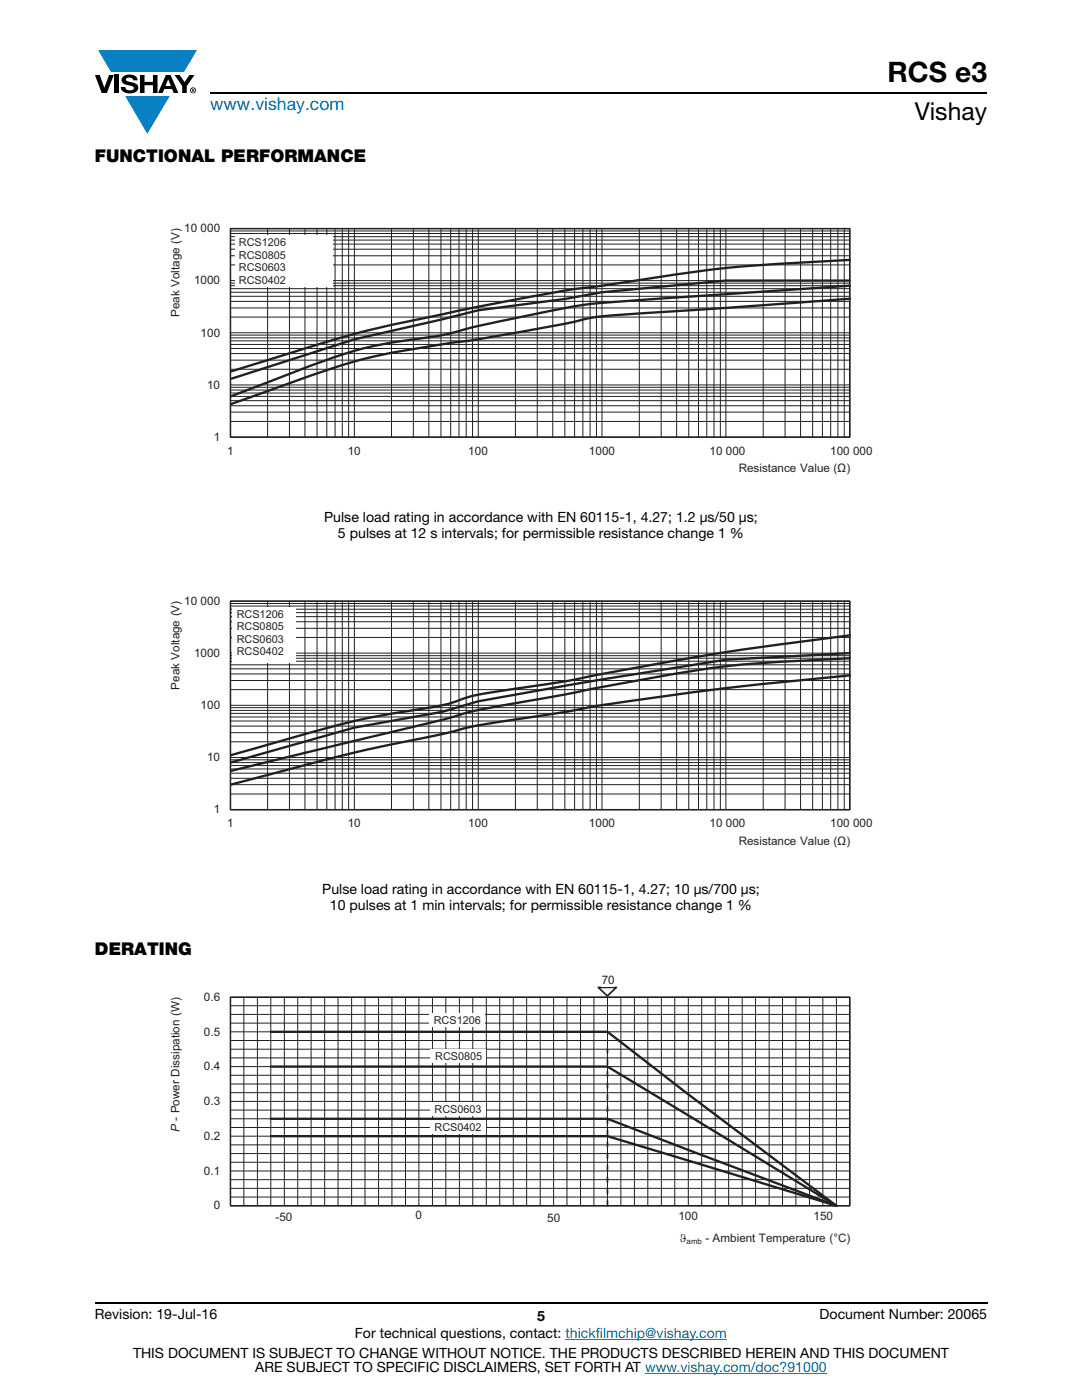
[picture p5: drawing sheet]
<svg xmlns="http://www.w3.org/2000/svg" width="216mm" height="279mm" viewBox="0 0 216 279" stroke-linecap="round" stroke-linejoin="round" font-family="sans-serif">
<g fill="#0a7fc3">
<path d="M19.6 10h19.7l-2.6 4.3h-1.1h-13.5z"/>
<path d="M25 19.2h8.9l-4.5 7.5z"/>
</g>
<g fill="#000">
<path d="M18.9 15h1l.9 2.5 1-2.5h.9l-1.4 3.6h-1zM22.9 15h.9v3.6h-.9zM24.6 15.3a2.1 2.1 0 0 1 2.8 .3l.1 .4h-.9a.79 .79 0 0 0-.7-.5 .79 .79 0 0 0-.8 .4l.3 .3 1 .2a1.08 1.08 0 0 1 1.2 1 1.08 1.08 0 0 1-1.1 1.2 1.73 1.73 0 0 1-2.4-1.2h.9a.96 .96 0 0 0 .8 .6 .96 .96 0 0 0 .9-.4 1.31 1.31 0 0 0-1.2-.6 1.03 1.03 0 0 1-1.1-.6 1.03 1.03 0 0 1 .2-1.1zM27.9 15h.9v1.3h1.7v-1.3h.9v3.6h-.9v-1.6h-1.7v1.6h-.9zM34.8 15h1.1l.9 1.4 1-1.4h1l-1.5 2.2v1.4h-.9v-1.4z"/>
<path d="M33.6 15.9l.5 1.3h-1.1zM33.1 15l-1.6 3.6h1l.3-.8h1.5l.3 .8h1l-1.6-3.6z"/>
<path d="M38.4 17.8h.2v.2h-.2zM38.3 17.7v.7h.1v-.3l.4 .3-.2-.3 .2-.2-.1-.2z"/>
<path d="M38.1 18a.46 .46 0 0 1 .9 0 .46 .46 0 0 1-.9 0zM37.9 18a.6 .6 0 0 0 1.2 0 .6 .6 0 0 0-1.2 0z"/>
</g>
<path d="M42 18.6h155M18.9 260h178.1" fill="none" stroke="#000" stroke-width=".36"/>
<path d="M112.8 267.3h32.3M128.7 274h36.3" fill="none" stroke="#007ec4" stroke-width=".2"/>
<path d="M31.1 41.2h153.7v56.5h-153.7z" fill="#fff"/>
<g fill="none" stroke="#231f20" stroke-width=".2">
<path d="M46 59.1h123.6M46 58.3h123.6M46 57.6h123.6M46 57h123.6M46 56.5h123.6M46 52.9h123.6M46 51h123.6M46 49.7h123.6M46 48.7h123.6M46 47.9h123.6M46 47.2h123.6M46 46.6h123.6"/>
<path d="M46 46.1h123.6M46 45.6h123.6v41.6h-123.6zM46 56h123.6M53.4 45.6v41.6M57.8 45.6v41.6M60.8 45.6v41.6M63.3 45.6v41.6M65.2 45.6v41.6M66.9 45.6v41.6M68.3 45.6v41.6M69.6 45.6v41.6M70.7 45.6v41.6"/>
<path d="M78.1 45.6v41.6M82.5 45.6v41.6M85.6 45.6v41.6M88 45.6v41.6M89.9 45.6v41.6M91.6 45.6v41.6M93 45.6v41.6M94.3 45.6v41.6M95.4 45.6v41.6M102.8 45.6v41.6M107.2 45.6v41.6M110.3 45.6v41.6"/>
<path d="M112.7 45.6v41.6M114.7 45.6v41.6M116.3 45.6v41.6M117.7 45.6v41.6M119 45.6v41.6M120.1 45.6v41.6M127.6 45.6v41.6M131.9 45.6v41.6M135 45.6v41.6M137.4 45.6v41.6M139.4 45.6v41.6M141 45.6v41.6"/>
<path d="M142.5 45.6v41.6M143.7 45.6v41.6M144.8 45.6v41.6M152.3 45.6v41.6M156.7 45.6v41.6M159.7 45.6v41.6M162.2 45.6v41.6M164.1 45.6v41.6M165.8 45.6v41.6M167.2 45.6v41.6M168.5 45.6v41.6M46 80h123.6"/>
<path d="M46 79.1h123.6M46 78.4h123.6M46 77.8h123.6M46 77.3h123.6M46 73.7h123.6M46 71.9h123.6M46 70.6h123.6M46 69.5h123.6M46 68.7h123.6M46 68h123.6M46 67.4h123.6M46 66.9h123.6"/>
<path d="M46 63.3h123.6M46 61.5h123.6M46 60.1h123.6M46 76.8h123.6M46 66.4h123.6M46 84.1h123.6M46 82.2h123.6M46 81h123.6"/>
</g>
<path d="M46 45.6h123.6v41.6h-123.6z" fill="none" stroke="#231f20" stroke-width=".3"/>
<path d="M169.6 56h-24.8l-24.7 2.3-7.2 1.3-17.5 2.3-7.2 1.8-17.5 4-24.7 7.9M169.6 59.6l-24.7 1.9-19.4 1.2a48.1 48.1 0 0 0-12.6 1.9l-3.5 .6a335.3 335.3 0 0 1-22.2 3.7 116.2 116.2 0 0 0-28.4 7.2l-12.8 4.6M169.6 57l-33.6 2.3a255.5 255.5 0 0 0-21.5 1.8l-3.8 .8a291.8 291.8 0 0 0-22.5 5l-2.1 .3a84.9 84.9 0 0 0-24.1 5.8l-16 6.1M169.6 51.9a323.4 323.4 0 0 0-39.1 3.5l-7.9 1.3a371.3 371.3 0 0 0-32.5 5.6 251.1 251.1 0 0 0-31.3 7.9l-12.8 4" fill="none" stroke="#231f20" stroke-width=".47"/>
<g fill="#fff">
<path d="M46.9 47h19.4v10.2h-19.4z"/>
<path d="M31.1 115.6h153.7v56.4h-153.7z"/>
</g>
<g fill="none" stroke="#231f20" stroke-width=".2">
<path d="M46 120h123.6v41.6h-123.6zM53.4 120v41.6M57.8 120v41.6M60.8 120v41.6M63.3 120v41.6M65.2 120v41.6M66.9 120v41.6M68.3 120v41.6M69.6 120v41.6M70.7 120v41.6M78.1 120v41.6M82.5 120v41.6"/>
<path d="M85.6 120v41.6M88 120v41.6M89.9 120v41.6M91.6 120v41.6M93 120v41.6M94.3 120v41.6M95.4 120v41.6M102.8 120v41.6M107.2 120v41.6M110.3 120v41.6M112.7 120v41.6M114.7 120v41.6"/>
<path d="M116.3 120v41.6M117.7 120v41.6M119 120v41.6M120.1 120v41.6M127.6 120v41.6M131.9 120v41.6M135 120v41.6M137.4 120v41.6M139.4 120v41.6M141 120v41.6M142.5 120v41.6M143.7 120v41.6"/>
<path d="M144.8 120v41.6M152.3 120v41.6M156.7 120v41.6M159.7 120v41.6M162.2 120v41.6M164.1 120v41.6M165.8 120v41.6M167.2 120v41.6M168.5 120v41.6M46 137.6h123.6M46 135.8h123.6M46 134.5h123.6"/>
<path d="M46 133.5h123.6M46 132.7h123.6M46 132h123.6M46 131.4h123.6M46 130.9h123.6M46 127.2h123.6M46 125.4h123.6M46 124.1h123.6M46 123.1h123.6M46 122.3h123.6M46 121.6h123.6M46 120.9h123.6"/>
<path d="M46 120.4h123.6M46 130.3h123.6M46 158.5h123.6M46 156.6h123.6M46 155.3h123.6M46 154.3h123.6M46 153.5h123.6M46 152.8h123.6M46 152.2h123.6M46 151.6h123.6M46 148h123.6M46 146.2h123.6"/>
<path d="M46 144.9h123.6M46 143.9h123.6M46 143.1h123.6M46 142.4h123.6M46 141.8h123.6M46 141.2h123.6M46 151.2h123.6M46 140.8h123.6"/>
</g>
<path d="M46 120h123.6v41.6h-123.6z" fill="none" stroke="#231f20" stroke-width=".3"/>
<path d="M169.6 130.3l-24.8 1.4-31.9 5.1-17.5 3.2-7.2 2.1-17.5 3.1-24.7 7M169.6 134.8l-4.8 .5a638.2 638.2 0 0 0-48.9 6.2l-4 .7a283.6 283.6 0 0 0-19.8 3.3l-4.9 1.2a433.3 433.3 0 0 0-38.1 9.1l-3.1 .8M169.6 131.4a373.7 373.7 0 0 0-28 2l-11.9 1.9-17.8 3.5a268.7 268.7 0 0 0-19.8 3.7l-4.9 1.4-41.2 10M169.6 126.8l-3.4 .4a708.8 708.8 0 0 0-54.3 8.9l-10 1.5a41.8 41.8 0 0 0-11 2.4 113.9 113.9 0 0 1-14 2.6 260.9 260.9 0 0 0-26.2 6.8l-4.7 1.3" fill="none" stroke="#231f20" stroke-width=".47"/>
<g fill="#fff">
<path d="M46.5 121.1h12.6v11.1h-12.6z"/>
<path d="M31.1 194.3h153.7v56.9h-153.7z"/>
</g>
<g fill="none" stroke="#231f20" stroke-width=".2">
<path d="M46 199h123.6v41.6h-123.6zM48.7 199v41.6M51.4 199v41.6M54 199v41.6M56.7 199v41.6M59.4 199v41.6M62.1 199v41.6M64.8 199v41.6M67.5 199v41.6M70.2 199v41.6M72.8 199v41.6M75.5 199v41.6"/>
<path d="M78.2 199v41.6M80.9 199v41.6M83.6 199v41.6M86.3 199v41.6M89 199v41.6M91.7 199v41.6M94.3 199v41.6M97 199v41.6M99.7 199v41.6M102.4 199v41.6M105.1 199v41.6M107.8 199v41.6"/>
<path d="M110.5 199v41.6M113.1 199v41.6M115.8 199v41.6M118.5 199v41.6M121.2 199v41.6M123.9 199v41.6M126.6 199v41.6M129.3 199v41.6M132 199v41.6M134.6 199v41.6M137.3 199v41.6M140 199v41.6"/>
<path d="M142.7 199v41.6M145.4 199v41.6M148.1 199v41.6M150.8 199v41.6M153.5 199v41.6M156.1 199v41.6M158.8 199v41.6M161.5 199v41.6M164.2 199v41.6M166.9 199v41.6M46 218.1h123.6M46 216.3h123.6"/>
<path d="M46 214.6h123.6M46 211.1h123.6M46 209.4h123.6M46 207.7h123.6M46 204.2h123.6M46 202.4h123.6M46 200.7h123.6M46 219.8h123.6M46 212.9h123.6M46 205.9h123.6M46 238.9h123.6M46 237.2h123.6"/>
<path d="M46 235.4h123.6M46 232h123.6M46 230.2h123.6M46 228.5h123.6M46 225h123.6M46 223.3h123.6M46 221.5h123.6M46 233.7h123.6M46 226.8h123.6"/>
</g>
<path d="M46 199h123.6v41.6h-123.6z" fill="none" stroke="#231f20" stroke-width=".3"/>
<path d="M54 212.9h67.2l45.7 27.7M54 205.9h67.2l16.1 12.5 29.6 22.2M54 226.7h67.2l45.7 13.9M54 223.3h67.2l45.7 17.3" fill="none" stroke="#231f20" stroke-width=".47"/>
<path d="M121.2 240.6v-31.2" fill="none" stroke="#231f20" stroke-width=".34" stroke-dasharray="1 1.3"/>
<g fill="#fff">
<path d="M85.8 219.9h11v2.7h-11z"/>
<path d="M86 209.4h11v2.7h-11z"/>
<path d="M85.8 223.5h11v2.7h-11z"/>
</g>
<path d="M119.4 197.1h3.6l-1.8 1.7z" fill="#fff"/>
<path d="M119.4 197.1h3.6l-1.8 1.7z" fill="none" stroke="#231f20" stroke-width=".34"/>
<g fill="#fff">
<path d="M120 194.3h2.7v2.6h-2.7z"/>
<path d="M54.9 241.4h3.5v2.6h-3.5z"/>
<path d="M82.4 241.1h2.4v2.7h-2.4z"/>
<path d="M109.2 241.7h2.6v2.6h-2.6z"/>
<path d="M135.3 241.3h4v2.6h-4z"/>
<path d="M162.3 241.3h4v2.6h-4z"/>
<path d="M85.7 202.2h11v2.7h-11z"/>
</g>
<text font-size="5.6" x="177.1" y="16.4">RCS e3</text>
<text font-size="4.9" x="182.5" y="24">Vishay</text>
<text font-size="3.5" fill="#007ec4" x="42" y="21.9">www.vishay.com</text>
<g font-size="3.5">
<text x="18.9" y="32.3">FUNCTIONAL PERFORMANCE</text>
<text x="18.9" y="190.6">DERATING</text>
</g>
<g font-size="2.8">
<text x="64.7" y="104.1">Pulse load rating in accordance with EN 60115-1, 4.27; 1.2 μs/50 μs;</text>
<text x="67.4" y="107.3">5 pulses at 12 s intervals; for permissible resistance change 1 %</text>
<text x="64.3" y="178.5">Pulse load rating in accordance with EN 60115-1, 4.27; 10 μs/700 μs;</text>
<text x="65.8" y="181.6">10 pulses at 1 min intervals; for permissible resistance change 1 %</text>
<text x="18.9" y="263.3">Revision: 19-Jul-16</text>
<text x="107.2" y="263.6">5</text>
<text x="163.6" y="263.3">Document Number: 20065</text>
<text x="70.8" y="267.1">For technical questions, contact: thickfilmchip@vishay.com</text>
<text x="26.5" y="271">THIS DOCUMENT IS SUBJECT TO CHANGE WITHOUT NOTICE. THE PRODUCTS DESCRIBED HEREIN AND THIS DOCUMENT</text>
<text x="50.9" y="273.8">ARE SUBJECT TO SPECIFIC DISCLAIMERS, SET FORTH AT www.vishay.com/doc?91000</text>
</g>
<g font-size="2.3" fill="#231f20">
<text x="36.8" y="46.4">10 000</text>
<text x="38.7" y="56.8">1000</text>
<text x="35.8" y="63.3" transform="rotate(-90 35.8 63.3)">Peak Voltage (V)</text>
<text x="40" y="67.2">100</text>
<text x="41.3" y="77.6">10</text>
<text x="42.6" y="88">1</text>
<text x="45.3" y="90.8">1</text>
<text x="69.4" y="90.8">10</text>
<text x="93.5" y="90.8">100</text>
<text x="117.5" y="90.8">1000</text>
<text x="141.6" y="90.8">10 000</text>
<text x="147.4" y="94.2">Resistance Value (Ω)</text>
<text x="165.7" y="90.8">100 000</text>
<text x="36.8" y="120.7">10 000</text>
<text x="38.7" y="131.1">1000</text>
<text x="35.8" y="137.6" transform="rotate(-90 35.8 137.6)">Peak Voltage (V)</text>
<text x="40" y="141.5">100</text>
<text x="41.3" y="151.9">10</text>
<text x="42.6" y="162.3">1</text>
<text x="45.3" y="165.1">1</text>
<text x="69.4" y="165.1">10</text>
<text x="93.5" y="165.1">100</text>
<text x="117.5" y="165.1">1000</text>
<text x="141.6" y="165.1">10 000</text>
<text x="165.7" y="165.1">100 000</text>
<text x="147.4" y="168.6">Resistance Value (Ω)</text>
<text x="120.1" y="196.5">70</text>
<text x="40.7" y="199.7">0.6</text>
<text x="40.7" y="206.7">0.5</text>
<text x="40.7" y="213.6">0.4</text>
<text x="40.7" y="220.6">0.3</text>
<text x="35.8" y="225.9" transform="rotate(-90 35.8 225.9)">P - Power Dissipation (W)</text>
<text x="40.7" y="227.5">0.2</text>
<text x="40.7" y="234.4">0.1</text>
<text x="42.6" y="241.4">0</text>
<text x="55" y="243.6">-50</text>
<text x="82.9" y="243.3">0</text>
<text x="109.2" y="243.9">50</text>
<text x="135.4" y="243.5">100</text>
<text x="162.4" y="243.5">150</text>
<text x="135.6" y="247.8">ϑ</text>
<text x="140.8" y="247.8">- Ambient Temperature (°C)</text>
</g>
<g font-size="2.2" fill="#231f20">
<text x="47.7" y="49.1">RCS1206</text>
<text x="47.7" y="51.6">RCS0805</text>
<text x="47.7" y="54.1">RCS0603</text>
<text x="47.7" y="56.6">RCS0402</text>
<text x="47.2" y="123.3">RCS1206</text>
<text x="47.2" y="125.8">RCS0805</text>
<text x="47.2" y="128.3">RCS0603</text>
<text x="47.2" y="130.8">RCS0402</text>
<text x="86.5" y="204.3">RCS1206</text>
<text x="86.8" y="211.5">RCS0805</text>
<text x="86.7" y="222">RCS0603</text>
<text x="86.7" y="225.6">RCS0402</text>
</g>
<text font-size="1.6" fill="#231f20" x="137" y="248.4">amb</text>
</svg>
